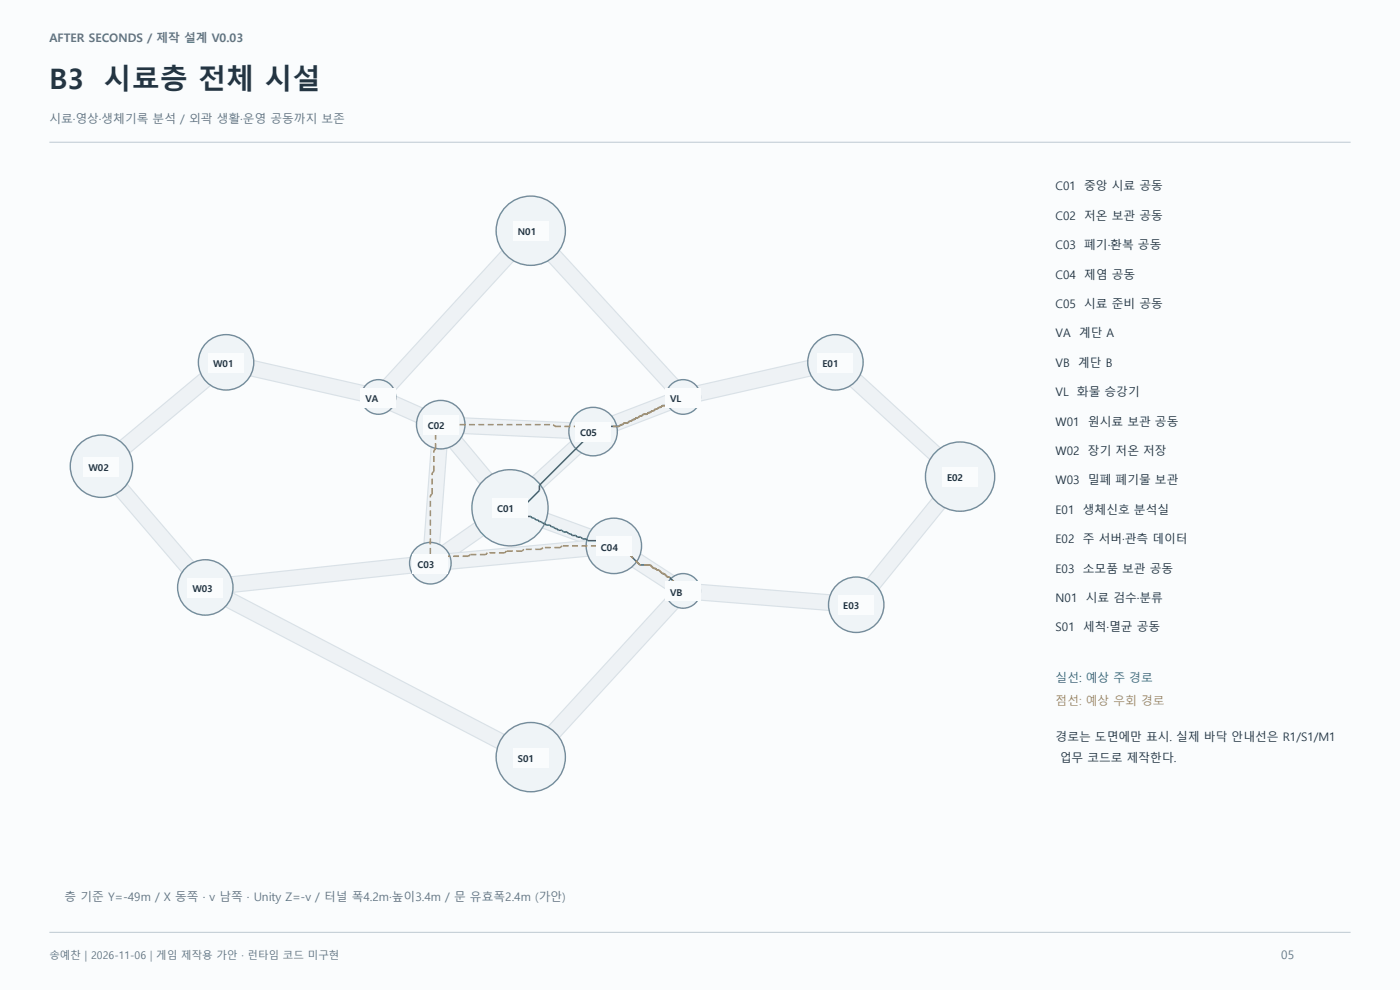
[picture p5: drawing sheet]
<svg xmlns="http://www.w3.org/2000/svg" width="420mm" height="297mm" viewBox="0 0 420 297" stroke-linecap="round" stroke-linejoin="round" font-family="sans-serif">
<path d="M0 0h420.2v297h-420.2z" fill-rule="evenodd" fill="#fafcfd"/>
<path d="M14.8 42.7h390.5" fill="none" stroke="#c6d0d8" stroke-width=".35"/>
<g fill="none" stroke="#d9e1e7" stroke-width="5.1" stroke-linecap="butt">
<path d="M152.8 76.3l-36.3 39.6M165.7 76.3l36.4 39.6M62.1 113.5l-25.1 20.9M75.1 110.4l34.2 7.7M243.4 110.4l-34.1 7.7M256.2 113.8l24.9 22.7M117.6 120.9l8.8 3.9M131.8 133.8l-2.2 29.8M136.4 132.4l9.9 11.8M138.7 127.7l32.9 1.5M173.2 133.8l-12.3 11.4M200.9 120.7l-16.9 6.5"/>
<path d="M36 146.4l20.7 24.2M144.4 158.4l-10.8 7.5M163 156l14.2 5.2M282.1 150.4l-20.4 25.2M68.2 179.7l82.6 43.1M123.8 169.6l-54.7 5.9M176.8 164.5l-42.3 4M190.5 167.9l10.8 7M209.4 177.6l40.1 3.3M202.1 180.5l-36.4 39.6"/>
</g>
<g fill="none" stroke="#eef2f5" stroke-width="4.4" stroke-linecap="butt">
<path d="M152.8 76.3l-36.3 39.6M165.7 76.3l36.4 39.6M62.1 113.5l-25.1 20.9M75.1 110.4l34.2 7.7M243.4 110.4l-34.1 7.7M256.2 113.8l24.9 22.7M117.6 120.9l8.8 3.9M131.8 133.8l-2.2 29.8M136.4 132.4l9.9 11.8M138.7 127.7l32.9 1.5M173.2 133.8l-12.3 11.4M200.9 120.7l-16.9 6.5"/>
<path d="M36 146.4l20.7 24.2M144.4 158.4l-10.8 7.5M163 156l14.2 5.2M282.1 150.4l-20.4 25.2M68.2 179.7l82.6 43.1M123.8 169.6l-54.7 5.9M176.8 164.5l-42.3 4M190.5 167.9l10.8 7M209.4 177.6l40.1 3.3M202.1 180.5l-36.4 39.6"/>
</g>
<g fill="#eff4f7" stroke="#748c9c" stroke-width=".42">
<circle cx="153.1" cy="152.4" r="11.4"/>
<circle cx="132.3" cy="127.4" r="7.3"/>
<circle cx="129.2" cy="169" r="6.2"/>
<circle cx="184.2" cy="163.8" r="8.3"/>
<circle cx="178" cy="129.5" r="7.3"/>
<circle cx="113.6" cy="119.1" r="5.2"/>
<circle cx="205" cy="177.3" r="5.2"/>
<circle cx="205" cy="119.1" r="5.2"/>
<circle cx="67.8" cy="108.7" r="8.3"/>
<circle cx="30.4" cy="139.9" r="9.4"/>
<circle cx="61.6" cy="176.3" r="8.3"/>
<circle cx="250.7" cy="108.7" r="8.3"/>
<circle cx="288.1" cy="143" r="10.4"/>
<circle cx="257" cy="181.4" r="8.3"/>
<circle cx="159.3" cy="69.2" r="10.4"/>
<circle cx="159.3" cy="227.2" r="10.4"/>
</g>
<path d="M205 119.1h-.5l-.5 .5h-.5l-.6 .5h-.5l-.5 .6h-.5l-.5 .5h-.6l-.5 .5h-1l-1.6 1h-.5l-1.6 1.1h-.5l-.5 .5h-1l-.6 .5h-.5l-.5 .5h-.5l-.5 .6h-.6l-1.5 1h-1.1l-1.5 1h-4.7l-1.5 1.6h-1.6l-16.1 16.1v1.6l-4.7 4.6h-3.6l-.5 .6h.5l.5 .5h.5l1.6 1h.5l.5 .5h.5l.5 .6h1.1l.5 .5h.5l.5 .5h.6l1.5 1h.5l.6 .6h1l.5 .5h.5l1.6 1h1l.6 .5h1l1.6 1.1h1l.5 .5h1.1l.5 .5h1l.5 .5h4.7l1.6 1.6h2l.6 .5h.5l.5 .5h.5l.5 .5h.6l4.1 4.2h3.1l1.1 1h.5l.5 .6h.5l1.1 1h.5l1 1h.6l4.1 4.2" fill="none" stroke="#197b81" stroke-width=".46"/>
<g fill="none" stroke="#be8c46" stroke-width=".46" stroke-dasharray="1.8 1.1" stroke-linecap="butt">
<path d="M203.5 119.6h.5M204 119.6l.5-.5M204.5 119.1h.5M130.2 135.2l.5-.5M130.7 134.7v-4.2M130.7 130.5l.5-.5M131.2 130v-.5M131.2 129.5l.6-.5M131.8 129v-1.1M131.8 127.9l.5-.5M132.3 127.4h33.7M166 127.4l.6 .5"/>
<path d="M166.6 127.9h8.3M174.9 127.9l.5 .6M175.4 128.5h.5M175.9 128.5l.5 .5M176.4 129h1.1M177.5 129l.5 .5M178 129.5h1.6M179.6 129.5l1.5-1.6M181.1 127.9h4.7M185.8 127.9l.5-.5M186.3 127.4h.5M186.8 127.4l.5-.5"/>
<path d="M187.3 126.9h1.1M188.4 126.9l.5-.5M188.9 126.4h.5M189.4 126.4l.5-.5M189.9 125.9h.6M190.5 125.9l.5-.6M191 125.3h.5M191.5 125.3l.5-.5M192 124.8h.5M192.5 124.8l.6-.5M193.1 124.3h1M194.1 124.3l.5-.5"/>
<path d="M194.6 123.8h.5M195.1 123.8l.6-.5M195.7 123.3h.5M196.2 123.3l.5-.6M196.7 122.7h.5M197.2 122.7l.5-.5M197.7 122.2h.6M198.3 122.2l.5-.5M198.8 121.7h1M199.8 121.7l.5-.5M200.3 121.2h.6M200.9 121.2l.5-.5"/>
<path d="M201.4 120.7h.5M201.9 120.7l.5-.6M202.4 120.1h.5M202.9 120.1l.6-.5M129.2 148.7l.5-.5M129.7 148.2v-6.2M129.7 142l.5-.6M130.2 141.4v-6.2M129.2 169v-20.3M129.7 168.5l-.5 .5M130.7 168.5h-1M131.2 167.9l-.5 .6"/>
<path d="M131.8 167.9h-.6M132.3 167.4l-.5 .5M132.8 167.4h-.5M133.3 166.9l-.5 .5M140.6 166.9h-7.3M141.1 166.4l-.5 .5M145.8 166.4h-4.7M146.3 165.9l-.5 .5M151.5 165.9h-5.2M152 165.3l-.5 .6M156.7 165.3h-4.7M157.2 164.8l-.5 .5"/>
<path d="M162.4 164.8h-5.2M162.9 164.3l-.5 .5M168.1 164.3h-5.2M168.6 163.8l-.5 .5M184.7 163.8h-16.1M185.3 164.3l-.6-.5M185.8 164.3h-.5M186.3 164.8l-.5-.5M186.8 164.8h-.5M187.3 165.3l-.5-.5M187.9 165.3h-.6M192 169.5l-4.1-4.2"/>
<path d="M195.1 169.5h-3.1M196.2 170.5l-1.1-1M196.7 170.5h-.5M197.2 171.1l-.5-.6M197.7 171.1h-.5M198.8 172.1l-1.1-1M199.3 172.1h-.5M200.3 173.1l-1-1M200.9 173.1h-.6M205 177.3l-4.1-4.2"/>
</g>
<g fill="#fafcfd">
<path d="M147.8 149.5h10.5v6h-10.5z" fill-rule="evenodd"/>
<path d="M127 124.6h10.6v6h-10.6z" fill-rule="evenodd"/>
<path d="M123.9 166.2h10.5v6h-10.5z" fill-rule="evenodd"/>
<path d="M178.9 161h10.6v6h-10.6z" fill-rule="evenodd"/>
<path d="M172.7 126.7h10.6v6h-10.6z" fill-rule="evenodd"/>
<path d="M108.3 116.3h10.6v6h-10.6z" fill-rule="evenodd"/>
<path d="M199.7 174.5h10.6v6h-10.6z" fill-rule="evenodd"/>
<path d="M199.7 116.3h10.6v6h-10.6z" fill-rule="evenodd"/>
<path d="M62.6 105.9h10.5v6h-10.5z" fill-rule="evenodd"/>
<path d="M25.1 137.1h10.6v6h-10.6z" fill-rule="evenodd"/>
<path d="M56.3 173.4h10.6v6h-10.6z" fill-rule="evenodd"/>
<path d="M245.4 105.9h10.6v6h-10.6z" fill-rule="evenodd"/>
<path d="M282.8 140.2h10.6v6h-10.6z" fill-rule="evenodd"/>
<path d="M251.7 178.6h10.6v6h-10.6z" fill-rule="evenodd"/>
<path d="M154 66.4h10.6v6h-10.6z" fill-rule="evenodd"/>
<path d="M154 224.3h10.6v6h-10.6z" fill-rule="evenodd"/>
</g>
<path d="M14.8 279.8h390.5" fill="none" stroke="#c6d0d8" stroke-width=".35"/>
<g font-size="8.5" fill="#243542">
<text x="14.8" y="26.8">B3</text>
<text x="31.1" y="26.8">시료층 전체 시설</text>
</g>
<g font-size="3.5" fill="#607383">
<text x="14.8" y="12.7">AFTER SECONDS / 제작 설계 V0.03</text>
<text x="14.8" y="37">시료·영상·생체기록 분석 / 외곽 생활·운영 공동까지 보존</text>
<text x="19.4" y="270.2">층 기준 Y=-49m / X 동쪽 · v 남쪽 · Unity Z=-v / 터널 폭4.2m·높이3.4m / 문 유효폭2.4m (가안)</text>
<text x="384.5" y="287.9">05</text>
</g>
<g font-size="3.5" fill="#243542">
<text x="316.8" y="57.1">C01</text>
<text x="325.4" y="57.1">중앙 시료 공동</text>
<text x="316.8" y="66">C02</text>
<text x="325.4" y="66">저온 보관 공동</text>
<text x="316.8" y="74.8">C03</text>
<text x="325.4" y="74.8">폐기·환복 공동</text>
<text x="316.8" y="83.6">C04</text>
<text x="325.4" y="83.6">제염 공동</text>
<text x="316.8" y="92.4">C05</text>
<text x="325.4" y="92.4">시료 준비 공동</text>
<text x="316.8" y="101.2">VA</text>
<text x="323.8" y="101.2">계단 A</text>
<text x="316.8" y="110.1">VB</text>
<text x="323.6" y="110.1">계단 B</text>
<text x="316.8" y="118.9">VL</text>
<text x="323.2" y="118.9">화물 승강기</text>
<text x="316.8" y="127.7">W01</text>
<text x="326.5" y="127.7">원시료 보관 공동</text>
<text x="316.8" y="136.5">W02</text>
<text x="326.5" y="136.5">장기 저온 저장</text>
<text x="316.8" y="145.3">W03</text>
<text x="326.5" y="145.3">밀폐 폐기물 보관</text>
<text x="316.8" y="154.2">E01</text>
<text x="325" y="154.2">생체신호 분석실</text>
<text x="316.8" y="163">E02</text>
<text x="325" y="163">주 서버·관측 데이터</text>
<text x="316.8" y="171.8">E03</text>
<text x="325" y="171.8">소모품 보관 공동</text>
<text x="316.8" y="180.6">N01</text>
<text x="325.9" y="180.6">시료 검수·분류</text>
<text x="316.8" y="189.4">S01</text>
<text x="325.1" y="189.4">세척·멸균 공동</text>
<text x="316.8" y="222.2">경로는 도면에만 표시. 실제 바닥 안내선은 R1/S1/M1</text>
<text x="318" y="228.6">업무 코드로 제작한다.</text>
</g>
<text font-size="3.5" fill="#197b81" x="316.8" y="204.6">실선: 예상 주 경로</text>
<text font-size="3.5" fill="#be8c46" x="316.8" y="211.7">점선: 예상 우회 경로</text>
<text font-size="3.2" fill="#607383" x="14.8" y="287.9">송예찬 | 2026-11-06 | 게임 제작용 가안 · 런타임 코드 미구현</text>
<g font-size="2.8" fill="#243542">
<text x="154.7" y="70.6">N01</text>
<text x="155.4" y="70.6">N01</text>
<text x="63.3" y="110.1">W01</text>
<text x="64" y="110.1">W01</text>
<text x="246.1" y="110.1">E01</text>
<text x="246.8" y="110.1">E01</text>
<text x="109" y="120.5">VA</text>
<text x="109.7" y="120.5">VA</text>
<text x="200.4" y="120.5">VL</text>
<text x="201.1" y="120.5">VL</text>
<text x="127.7" y="128.8">C02</text>
<text x="128.4" y="128.8">C02</text>
<text x="173.4" y="130.9">C05</text>
<text x="174.1" y="130.9">C05</text>
<text x="25.9" y="141.3">W02</text>
<text x="26.6" y="141.3">W02</text>
<text x="283.5" y="144.4">E02</text>
<text x="284.3" y="144.4">E02</text>
<text x="148.5" y="153.8">C01</text>
<text x="149.2" y="153.8">C01</text>
<text x="179.6" y="165.2">C04</text>
<text x="180.3" y="165.2">C04</text>
<text x="124.6" y="170.4">C03</text>
<text x="125.3" y="170.4">C03</text>
<text x="57" y="177.7">W03</text>
<text x="57.7" y="177.7">W03</text>
<text x="200.4" y="178.7">VB</text>
<text x="201.1" y="178.7">VB</text>
<text x="252.4" y="182.9">E03</text>
<text x="253.1" y="182.9">E03</text>
<text x="154.7" y="228.6">S01</text>
<text x="155.4" y="228.6">S01</text>
</g>
</svg>
